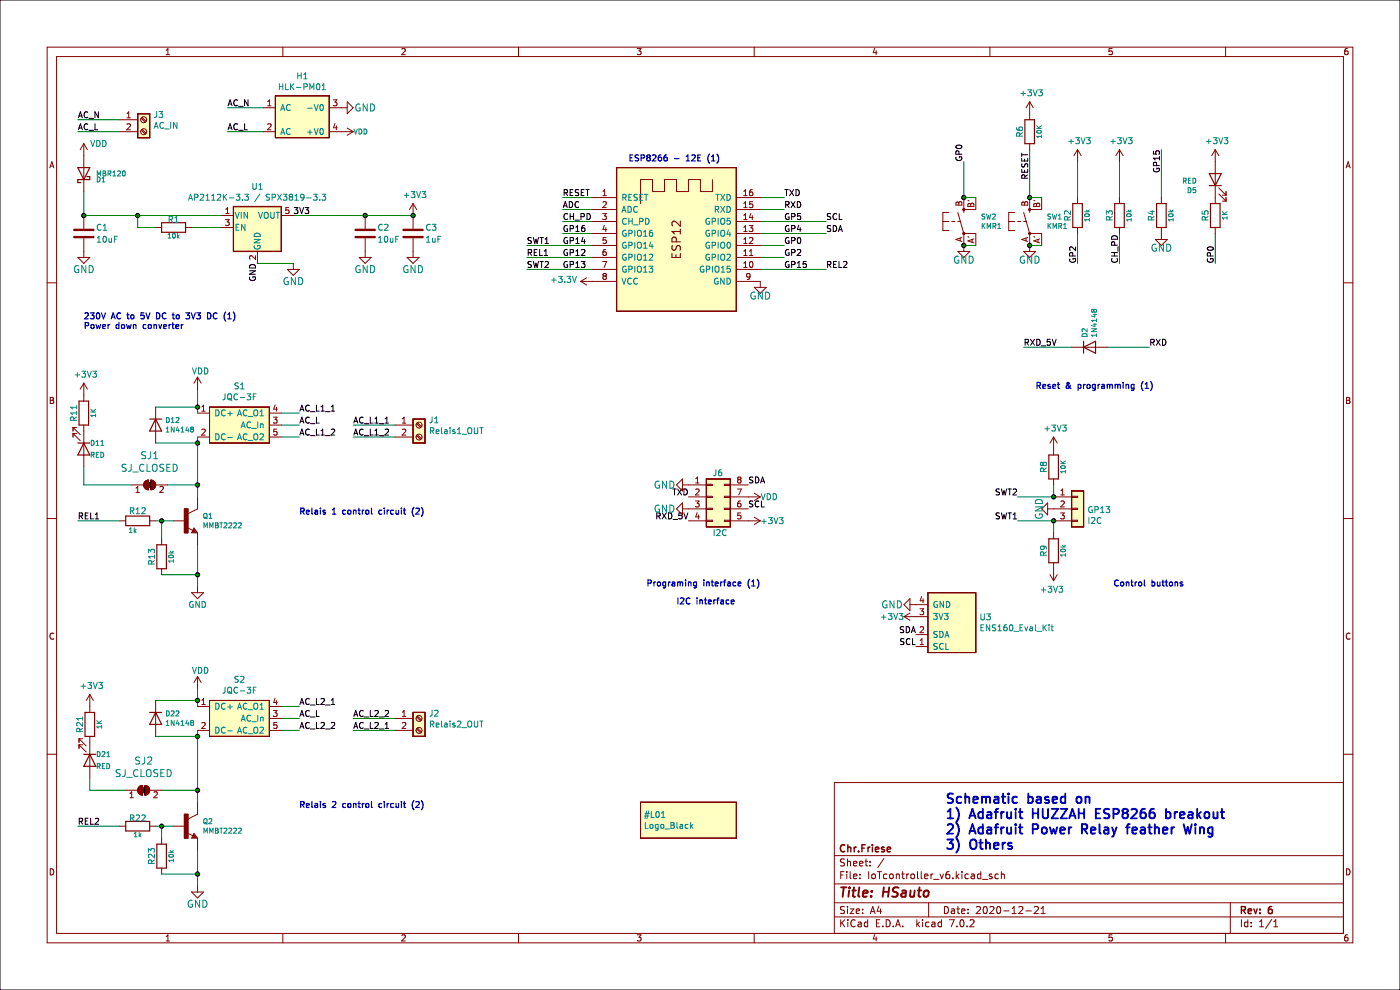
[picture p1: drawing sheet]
EESchema Schematic File Version 4
EELAYER 30 0
EELAYER END
$Descr A4 11693 8268
encoding utf-8
Sheet 1 1
Title "HSauto"
Date "2020-12-21"
Rev "6"
Comp "Chr.Friese"
Comment1 ""
Comment2 ""
Comment3 ""
Comment4 ""
$EndDescr
$Comp
L IoTcontroller_v6-rescue:JQC-3F-JQC-3F S1
U 1 1
P 1850 3300
F 0 "S1" H 2000 3375 50  0000 C CNN
F 1 "JQC-3F" H 2000 3284 50  0000 C CNN
F 2 "IoT:JQC-3F" H 1850 3300 50  0001 C CNN
F 3 "" H 1850 3300 50  0001 C CNN
	1    1850 3300
	1    0    0    -1  
$EndComp
$Comp
L IoTcontroller_v6-rescue:HLK-PM01-JQC-3F H1
U 1 1
P 2500 750
F 0 "H1" H 2525 865 50  0000 C CNN
F 1 "HLK-PM01" H 2525 774 50  0000 C CNN
F 2 "IoT:HLK-PM01" H 2500 750 50  0001 C CNN
F 3 "" H 2500 750 50  0001 C CNN
	1    2500 750 
	1    0    0    -1  
$EndComp
$Comp
L Connector:Screw_Terminal_01x02 J1
U 1 1
P 3500 3550
F 0 "J1" H 3580 3592 50  0000 L CNN
F 1 "Relais1_OUT" H 3580 3501 50  0000 L CNN
F 2 "IoT:PTSA1,5-2-3,5-Z" H 3500 3550 50  0001 C CNN
F 3 "~" H 3500 3550 50  0001 C CNN
	1    3500 3550
	1    0    0    -1  
$EndComp
$Comp
L Connector:Screw_Terminal_01x02 J2
U 1 1
P 3500 6000
F 0 "J2" H 3580 6042 50  0000 L CNN
F 1 "Relais2_OUT" H 3580 5951 50  0000 L CNN
F 2 "IoT:PTSA1,5-2-3,5-Z" H 3500 6000 50  0001 C CNN
F 3 "~" H 3500 6000 50  0001 C CNN
	1    3500 6000
	1    0    0    -1  
$EndComp
$Comp
L IoTcontroller_v6-rescue:AP2127K-3.3-Regulator_Linear U1
U 1 1
P 2150 1900
F 0 "U1" H 2150 2242 50  0000 C CNN
F 1 "AP2112K-3.3 / SPX3819-3.3" H 2150 2151 50  0000 C CNN
F 2 "Package_TO_SOT_SMD:SOT-23-5" H 2150 2225 50  0001 C CNN
F 3 "" H 2150 2000 50  0001 C CNN
	1    2150 1900
	1    0    0    -1  
$EndComp
Text Label 2150 2200 3    50   ~ 0
GND
Text Label 2450 1800 0    50   ~ 0
3V3
$Comp
L IoTcontroller_v6-rescue:ESP8266-12E X1
U 1 1
P 5650 2000
F 0 "X1" H 5650 2000 50  0001 C CNN
F 1 "ESP-12" H 5650 2000 50  0001 C CNN
F 2 "YAMM_IoT:ESP-12" H 5650 2000 50  0001 C CNN
F 3 "" H 5650 2000 50  0001 C CNN
	1    5650 2000
	1    0    0    -1  
$EndComp
Text Label 6550 1650 0    50   ~ 0
TXD
Text Label 6550 1750 0    50   ~ 0
RXD
Text Label 6550 1950 0    50   ~ 0
GP4
Text Label 6550 1850 0    50   ~ 0
GP5
Text Label 6550 2050 0    50   ~ 0
GP0
Text Label 6550 2150 0    50   ~ 0
GP2
Text Label 6550 2250 0    50   ~ 0
GP15
Wire Wire Line
	6350 1750 6550 1750
Wire Wire Line
	6350 2050 6550 2050
Wire Wire Line
	6350 2150 6550 2150
Wire Wire Line
	6550 1650 6350 1650
$Comp
L power:GND #GND0101
U 1 1
P 6350 2350
F 0 "#GND0101" H 6350 2350 50  0001 C CNN
F 1 "GND" H 6350 2229 59  0000 C CNN
F 2 "" H 6350 2350 50  0001 C CNN
F 3 "" H 6350 2350 50  0001 C CNN
	1    6350 2350
	1    0    0    -1  
$EndComp
Text Label 4700 1650 0    50   ~ 0
RESET
Text Label 4700 1750 0    50   ~ 0
ADC
Text Label 4700 1850 0    50   ~ 0
CH_PD
Text Label 4700 1950 0    50   ~ 0
GP16
Text Label 4700 2050 0    50   ~ 0
GP14
Text Label 4700 2150 0    50   ~ 0
GP12
Text Label 4700 2250 0    50   ~ 0
GP13
$Comp
L power:+3.3V #PWR0101
U 1 1
P 4950 2350
F 0 "#PWR0101" H 4950 2200 50  0001 C CNN
F 1 "+3.3V" V 4965 2478 50  0000 L CNN
F 2 "" H 4950 2350 50  0001 C CNN
F 3 "" H 4950 2350 50  0001 C CNN
	1    4950 2350
	0    -1   -1   0   
$EndComp
Wire Wire Line
	4950 1650 4700 1650
Wire Wire Line
	4700 1750 4950 1750
Wire Wire Line
	4950 1850 4700 1850
$Comp
L power:GND #GND0102
U 1 1
P 2450 2200
F 0 "#GND0102" H 2450 2200 50  0001 C CNN
F 1 "GND" H 2450 2050 59  0000 C CNN
F 2 "" H 2450 2200 50  0001 C CNN
F 3 "" H 2450 2200 50  0001 C CNN
	1    2450 2200
	1    0    0    -1  
$EndComp
Wire Wire Line
	2150 2200 2450 2200
$Comp
L Device:D_Schottky D1
U 1 1
P 700 1450
F 0 "D1" V 650 1350 42  0000 R CNN
F 1 "MBR120" V 700 1350 42  0000 R CNN
F 2 "Diode_SMD:D_SOD-123" H 700 1450 50  0001 C CNN
F 3 "~" H 700 1450 50  0001 C CNN
	1    700  1450
	0    -1   -1   0   
$EndComp
$Comp
L power:VDD #U0101
U 1 1
P 700 1300
F 0 "#U0101" H 750 1350 50  0001 C CNN
F 1 "VDD" H 750 1400 50  0000 L CNN
F 2 "" H 700 1300 50  0001 C CNN
F 3 "" H 700 1300 50  0001 C CNN
	1    700  1300
	1    0    0    -1  
$EndComp
$Comp
L Device:C C1
U 1 1
P 700 1950
F 0 "C1" H 800 2000 50  0000 L CNN
F 1 "10uF" H 800 1900 50  0000 L CNN
F 2 "Capacitor_SMD:C_0805_2012Metric" H 700 1950 50  0001 C CNN
F 3 "~" H 700 1950 50  0001 C CNN
	1    700  1950
	1    0    0    -1  
$EndComp
$Comp
L Device:C C2
U 1 1
P 3050 1950
F 0 "C2" H 3150 2000 50  0000 L CNN
F 1 "10uF" H 3150 1900 50  0000 L CNN
F 2 "Capacitor_SMD:C_0805_2012Metric" H 3050 1950 50  0001 C CNN
F 3 "~" H 3050 1950 50  0001 C CNN
	1    3050 1950
	1    0    0    -1  
$EndComp
$Comp
L power:GND #GND0103
U 1 1
P 3050 2100
F 0 "#GND0103" H 3050 2100 50  0001 C CNN
F 1 "GND" H 3050 1950 59  0000 C CNN
F 2 "" H 3050 2100 50  0001 C CNN
F 3 "" H 3050 2100 50  0001 C CNN
	1    3050 2100
	1    0    0    -1  
$EndComp
$Comp
L power:GND #GND0104
U 1 1
P 700 2100
F 0 "#GND0104" H 700 2100 50  0001 C CNN
F 1 "GND" H 700 1950 59  0000 C CNN
F 2 "" H 700 2100 50  0001 C CNN
F 3 "" H 700 2100 50  0001 C CNN
	1    700  2100
	1    0    0    -1  
$EndComp
Wire Wire Line
	700  1600 700  1800
$Comp
L Device:R R1
U 1 1
P 1450 1900
F 0 "R1" V 1550 1900 50  0000 C BNN
F 1 "10k" V 1350 1900 40  0000 C TNB
F 2 "Resistor_SMD:R_0805_2012Metric" H 1450 1900 50  0001 C CNN
F 3 "~" H 1450 1900 50  0001 C CNN
	1    1450 1900
	0    -1   -1   0   
$EndComp
Wire Wire Line
	1600 1900 1850 1900
$Comp
L Connector:Screw_Terminal_01x02 J3
U 1 1
P 1200 1000
F 0 "J3" H 1280 1042 50  0000 L CNN
F 1 "AC_IN" H 1280 951 50  0000 L CNN
F 2 "IoT:PTSA1,5-2-3,5-Z" H 1200 1000 50  0001 C CNN
F 3 "~" H 1200 1000 50  0001 C CNN
	1    1200 1000
	1    0    0    -1  
$EndComp
Text Label 650  1100 0    50   ~ 0
AC_L
Text Label 650  1000 0    50   ~ 0
AC_N
Text Label 2950 3550 0    50   ~ 0
AC_L1_1
Text Label 2950 3650 0    50   ~ 0
AC_L1_2
Text Label 2950 6100 0    50   ~ 0
AC_L2_1
Text Label 2950 6000 0    50   ~ 0
AC_L2_2
Wire Wire Line
	650  1100 1000 1100
Wire Wire Line
	650  1000 1000 1000
Wire Wire Line
	3300 3650 2950 3650
Wire Wire Line
	3300 3550 2950 3550
Wire Wire Line
	2950 6100 3300 6100
Wire Wire Line
	2950 6000 3300 6000
$Comp
L power:GND #GND0105
U 1 1
P 1650 4900
F 0 "#GND0105" H 1650 4900 50  0001 C CNN
F 1 "GND" H 1650 4750 50  0000 C CNN
F 2 "" H 1650 4900 50  0001 C CNN
F 3 "" H 1650 4900 50  0001 C CNN
	1    1650 4900
	1    0    0    -1  
$EndComp
$Comp
L power:GND #GND0106
U 1 1
P 1650 7400
F 0 "#GND0106" H 1650 7400 50  0001 C CNN
F 1 "GND" H 1650 7250 59  0000 C CNN
F 2 "" H 1650 7400 50  0001 C CNN
F 3 "" H 1650 7400 50  0001 C CNN
	1    1650 7400
	1    0    0    -1  
$EndComp
Text Label 2500 3550 0    50   ~ 0
AC_L
Text Label 2500 3450 0    50   ~ 0
AC_L1_1
Text Label 2500 3650 0    50   ~ 0
AC_L1_2
Text Label 2500 6000 0    50   ~ 0
AC_L
Text Label 2500 5900 0    50   ~ 0
AC_L2_1
Text Label 2500 6100 0    50   ~ 0
AC_L2_2
Wire Wire Line
	2350 5900 2500 5900
Wire Wire Line
	2350 6000 2500 6000
Wire Wire Line
	2350 6100 2500 6100
Wire Wire Line
	2350 3650 2500 3650
Wire Wire Line
	2350 3550 2500 3550
Wire Wire Line
	2350 3450 2500 3450
Text Label 1900 1100 0    50   ~ 0
AC_L
Text Label 1900 900  0    50   ~ 0
AC_N
Wire Wire Line
	1900 900  2200 900 
Wire Wire Line
	1900 1100 2200 1100
$Comp
L Device:R R5
U 1 1
P 10150 1800
F 0 "R5" V 10100 1800 50  0000 C BNN
F 1 "1K" V 10200 1800 40  0000 C TNB
F 2 "Resistor_SMD:R_0805_2012Metric" H 10150 1800 50  0001 C CNN
F 3 "~" H 10150 1800 50  0001 C CNN
	1    10150 1800
	1    0    0    -1  
$EndComp
$Comp
L Device:R R6
U 1 1
P 8600 1100
F 0 "R6" V 8550 1100 50  0000 C BNN
F 1 "10K" V 8650 1100 40  0000 C TNB
F 2 "Resistor_SMD:R_0805_2012Metric" H 8600 1100 50  0001 C CNN
F 3 "~" H 8600 1100 50  0001 C CNN
	1    8600 1100
	1    0    0    -1  
$EndComp
$Comp
L Device:R R2
U 1 1
P 9000 1800
F 0 "R2" V 8950 1800 50  0000 C BNN
F 1 "10k" V 9050 1800 40  0000 C TNB
F 2 "Resistor_SMD:R_0805_2012Metric" H 9000 1800 50  0001 C CNN
F 3 "~" H 9000 1800 50  0001 C CNN
	1    9000 1800
	1    0    0    -1  
$EndComp
$Comp
L Device:R R3
U 1 1
P 9350 1800
F 0 "R3" V 9300 1800 50  0000 C BNN
F 1 "10k" V 9400 1800 40  0000 C TNB
F 2 "Resistor_SMD:R_0805_2012Metric" H 9350 1800 50  0001 C CNN
F 3 "~" H 9350 1800 50  0001 C CNN
	1    9350 1800
	1    0    0    -1  
$EndComp
$Comp
L Device:R R4
U 1 1
P 9700 1800
F 0 "R4" V 9650 1800 50  0000 C BNN
F 1 "10k" V 9750 1800 40  0000 C TNB
F 2 "Resistor_SMD:R_0805_2012Metric" H 9700 1800 50  0001 C CNN
F 3 "~" H 9700 1800 50  0001 C CNN
	1    9700 1800
	1    0    0    -1  
$EndComp
$Comp
L Device:LED D5
U 1 1
P 10150 1500
F 0 "D5" V 10060 1652 42  0000 L CNN
F 1 "RED" V 10139 1652 42  0000 L CNN
F 2 "LED_SMD:LED_0805_2012Metric" H 10150 1500 50  0001 C CNN
F 3 "~" H 10150 1500 50  0001 C CNN
	1    10150 1500
	0    -1   -1   0   
$EndComp
$Comp
L power:+3V3 #PWR0104
U 1 1
P 10150 1350
F 0 "#PWR0104" H 10150 1200 50  0001 C CNN
F 1 "+3V3" H 10165 1523 50  0000 C CNN
F 2 "" H 10150 1350 50  0001 C CNN
F 3 "" H 10150 1350 50  0001 C CNN
	1    10150 1350
	1    0    0    -1  
$EndComp
$Comp
L power:+3V3 #PWR0105
U 1 1
P 9350 1350
F 0 "#PWR0105" H 9350 1200 50  0001 C CNN
F 1 "+3V3" H 9365 1523 50  0000 C CNN
F 2 "" H 9350 1350 50  0001 C CNN
F 3 "" H 9350 1350 50  0001 C CNN
	1    9350 1350
	1    0    0    -1  
$EndComp
$Comp
L power:+3V3 #PWR0106
U 1 1
P 9000 1350
F 0 "#PWR0106" H 9000 1200 50  0001 C CNN
F 1 "+3V3" H 9015 1523 50  0000 C CNN
F 2 "" H 9000 1350 50  0001 C CNN
F 3 "" H 9000 1350 50  0001 C CNN
	1    9000 1350
	1    0    0    -1  
$EndComp
$Comp
L power:+3V3 #PWR0107
U 1 1
P 8600 950
F 0 "#PWR0107" H 8600 800 50  0001 C CNN
F 1 "+3V3" H 8615 1123 50  0000 C CNN
F 2 "" H 8600 950 50  0001 C CNN
F 3 "" H 8600 950 50  0001 C CNN
	1    8600 950 
	1    0    0    -1  
$EndComp
$Comp
L power:GND #GND0107
U 1 1
P 9700 1950
F 0 "#GND0107" H 9700 1950 50  0001 C CNN
F 1 "GND" H 9700 1829 59  0000 C CNN
F 2 "" H 9700 1950 50  0001 C CNN
F 3 "" H 9700 1950 50  0001 C CNN
	1    9700 1950
	1    0    0    -1  
$EndComp
Text Label 9700 1250 3    50   ~ 0
GP15
Text Label 10150 2200 1    50   ~ 0
GP0
$Comp
L power:GND #GND0108
U 1 1
P 8600 2050
F 0 "#GND0108" H 8600 2050 50  0001 C CNN
F 1 "GND" H 8600 1929 59  0000 C CNN
F 2 "" H 8600 2050 50  0001 C CNN
F 3 "" H 8600 2050 50  0001 C CNN
	1    8600 2050
	1    0    0    -1  
$EndComp
Text Label 9000 2200 1    50   ~ 0
GP2
Text Label 9350 2200 1    50   ~ 0
CH_PD
Wire Wire Line
	9000 1350 9000 1650
Wire Wire Line
	9350 1350 9350 1650
Wire Wire Line
	9700 1250 9700 1650
$Comp
L IoTcontroller_v6-rescue:SWITCH_TACT_SMT4.6X2.8-Adafruit_HUZZAH_ESP8266_Basic_Breakout-eagle-import SW1
U 1 1
P 8600 1850
F 0 "SW1" V 8640 1709 42  0000 R CNN
F 1 "KMR1" V 8561 1709 42  0000 R CNN
F 2 "IoT:BTN_KMR2_4.6X2.8" H 8600 1850 50  0001 L CNN
F 3 "" H 8600 1850 50  0001 C CNN
	1    8600 1850
	0    -1   -1   0   
$EndComp
Wire Wire Line
	8600 2050 8700 2050
Text Label 5750 4150 2    50   ~ 0
TXD
Text Label 5750 4350 2    50   ~ 0
RXD_5V
$Comp
L power:VDD #U0102
U 1 1
P 6250 4150
F 0 "#U0102" H 6300 4200 50  0001 C CNN
F 1 "VDD" V 6250 4250 50  0000 L CNN
F 2 "" H 6250 4150 50  0001 C CNN
F 3 "" H 6250 4150 50  0001 C CNN
	1    6250 4150
	0    1    1    0   
$EndComp
$Comp
L power:GND #GND0109
U 1 1
P 5750 4050
F 0 "#GND0109" H 5750 4050 50  0001 C CNN
F 1 "GND" V 5750 3850 59  0000 C CNN
F 2 "" H 5750 4050 50  0001 C CNN
F 3 "" H 5750 4050 50  0001 C CNN
	1    5750 4050
	0    1    1    0   
$EndComp
Text Label 650  4350 0    50   ~ 0
REL1
Text Label 650  6900 0    50   ~ 0
REL2
$Comp
L Device:D D12
U 1 1
P 1300 3550
F 0 "D12" V 1260 3628 42  0000 L CNN
F 1 "1N4148" V 1339 3628 42  0000 L CNN
F 2 "Diode_SMD:D_SOD-323" H 1300 3550 50  0001 C CNN
F 3 "~" H 1300 3550 50  0001 C CNN
	1    1300 3550
	0    1    1    0   
$EndComp
$Comp
L Device:D D22
U 1 1
P 1300 6000
F 0 "D22" V 1260 6078 42  0000 L CNN
F 1 "1N4148" V 1339 6078 42  0000 L CNN
F 2 "Diode_SMD:D_SOD-323" H 1300 6000 50  0001 C CNN
F 3 "~" H 1300 6000 50  0001 C CNN
	1    1300 6000
	0    1    1    0   
$EndComp
$Comp
L IoTcontroller_v6-rescue:TRANSISTOR_NPN-Adafruit_PowerRelay_Wing-eagle-import Q2
U 1 1
P 1650 6900
F 0 "Q2" H 1691 6940 42  0000 L CNN
F 1 "MMBT2222" H 1691 6861 42  0000 L CNN
F 2 "IoT:SOT23-R" H 1650 6900 50  0001 C CNN
F 3 "" H 1650 6900 50  0001 C CNN
	1    1650 6900
	1    0    0    -1  
$EndComp
$Comp
L IoTcontroller_v6-rescue:TRANSISTOR_NPN-Adafruit_PowerRelay_Wing-eagle-import Q1
U 1 1
P 1650 4350
F 0 "Q1" H 1691 4390 42  0000 L CNN
F 1 "MMBT2222" H 1691 4311 42  0000 L CNN
F 2 "IoT:SOT23-R" H 1650 4350 50  0001 C CNN
F 3 "" H 1650 4350 50  0001 C CNN
	1    1650 4350
	1    0    0    -1  
$EndComp
$Comp
L Device:R R22
U 1 1
P 1150 6900
F 0 "R22" V 1250 6900 50  0000 C BNN
F 1 "1k" V 1050 6900 40  0000 C TNB
F 2 "Resistor_SMD:R_0805_2012Metric" H 1150 6900 50  0001 C CNN
F 3 "~" H 1150 6900 50  0001 C CNN
	1    1150 6900
	0    -1   -1   0   
$EndComp
$Comp
L Device:R R12
U 1 1
P 1150 4350
F 0 "R12" V 1200 4350 50  0000 C TNN
F 1 "1k" V 1100 4350 40  0000 L BNB
F 2 "Resistor_SMD:R_0805_2012Metric" H 1150 4350 50  0001 C CNN
F 3 "~" H 1150 4350 50  0001 C CNN
	1    1150 4350
	0    -1   -1   0   
$EndComp
$Comp
L Device:R R13
U 1 1
P 1350 4650
F 0 "R13" V 1300 4650 50  0000 C BNN
F 1 "10k" V 1400 4650 40  0000 C TNB
F 2 "Resistor_SMD:R_0805_2012Metric" H 1350 4650 50  0001 C CNN
F 3 "~" H 1350 4650 50  0001 C CNN
	1    1350 4650
	1    0    0    -1  
$EndComp
$Comp
L Device:R R23
U 1 1
P 1350 7150
F 0 "R23" V 1300 7150 50  0000 C BNN
F 1 "10k" V 1400 7150 40  0000 C TNB
F 2 "Resistor_SMD:R_0805_2012Metric" H 1350 7150 50  0001 C CNN
F 3 "~" H 1350 7150 50  0001 C CNN
	1    1350 7150
	1    0    0    -1  
$EndComp
Wire Wire Line
	1350 6900 1350 7000
Wire Wire Line
	1350 6900 1450 6900
Wire Wire Line
	1350 7300 1650 7300
Wire Wire Line
	1650 7400 1650 7300
Wire Wire Line
	1650 6150 1300 6150
Wire Wire Line
	1650 5750 1650 5850
Wire Wire Line
	1650 5850 1300 5850
Wire Wire Line
	1350 4800 1650 4800
Wire Wire Line
	1650 4900 1650 4800
Wire Wire Line
	1350 4500 1350 4350
Wire Wire Line
	1300 3700 1650 3700
Wire Wire Line
	1300 3400 1650 3400
Wire Wire Line
	1650 3250 1650 3400
Text Label 6250 4050 0    50   ~ 0
SDA
Text Label 6250 4250 0    50   ~ 0
SCL
$Comp
L power:GND #GND0110
U 1 1
P 5750 4250
F 0 "#GND0110" H 5750 4250 50  0001 C CNN
F 1 "GND" V 5750 4050 59  0000 C CNN
F 2 "" H 5750 4250 50  0001 C CNN
F 3 "" H 5750 4250 50  0001 C CNN
	1    5750 4250
	0    1    1    0   
$EndComp
$Comp
L power:+3V3 #PWR0110
U 1 1
P 6250 4350
F 0 "#PWR0110" H 6250 4200 50  0001 C CNN
F 1 "+3V3" V 6250 4550 50  0000 C CNN
F 2 "" H 6250 4350 50  0001 C CNN
F 3 "" H 6250 4350 50  0001 C CNN
	1    6250 4350
	0    1    1    0   
$EndComp
$Comp
L power:GND #GND0111
U 1 1
P 8050 2050
F 0 "#GND0111" H 8050 2050 50  0001 C CNN
F 1 "GND" H 8050 1929 59  0000 C CNN
F 2 "" H 8050 2050 50  0001 C CNN
F 3 "" H 8050 2050 50  0001 C CNN
	1    8050 2050
	1    0    0    -1  
$EndComp
$Comp
L IoTcontroller_v6-rescue:SWITCH_TACT_SMT4.6X2.8-Adafruit_HUZZAH_ESP8266_Basic_Breakout-eagle-import SW2
U 1 1
P 8050 1850
F 0 "SW2" V 8090 1709 42  0000 R CNN
F 1 "KMR1" V 8011 1709 42  0000 R CNN
F 2 "IoT:BTN_KMR2_4.6X2.8" H 8050 1850 50  0001 C CNN
F 3 "" H 8050 1850 50  0001 C CNN
	1    8050 1850
	0    -1   -1   0   
$EndComp
Wire Wire Line
	8050 2050 8150 2050
Wire Wire Line
	8050 1650 8150 1650
Wire Wire Line
	8600 1650 8700 1650
Text Label 8050 1350 1    50   ~ 0
GP0
Wire Wire Line
	8050 1650 8050 1350
Text Label 6900 1850 0    50   ~ 0
SCL
Text Label 6900 1950 0    50   ~ 0
SDA
Wire Wire Line
	6350 1850 6900 1850
Text Label 8500 4350 2    50   ~ 0
SWT1
$Comp
L IoTcontroller_v6-rescue:JQC-3F-JQC-3F S2
U 1 1
P 1850 5750
F 0 "S2" H 2000 5825 50  0000 C CNN
F 1 "JQC-3F" H 2000 5734 50  0000 C CNN
F 2 "IoT:JQC-3F" H 1850 5750 50  0001 C CNN
F 3 "" H 1850 5750 50  0001 C CNN
	1    1850 5750
	1    0    0    -1  
$EndComp
Text Label 8600 1500 1    50   ~ 0
RESET
Wire Wire Line
	8600 1250 8600 1650
Text Label 8550 2900 0    50   ~ 0
RXD_5V
Text Label 9600 2900 0    50   ~ 0
RXD
$Comp
L Device:D D2
U 1 1
P 9100 2900
F 0 "D2" V 9060 2978 42  0000 L CNN
F 1 "1N4148" V 9139 2978 42  0000 L CNN
F 2 "Diode_SMD:D_SOD-323" H 9100 2900 50  0001 C CNN
F 3 "~" H 9100 2900 50  0001 C CNN
	1    9100 2900
	1    0    0    -1  
$EndComp
Wire Wire Line
	8550 2900 8950 2900
Wire Wire Line
	9250 2900 9600 2900
Text Notes 2500 4300 0    50   ~ 10
Relais 1 control circuit (2)\n
Text Notes 2500 6750 0    50   ~ 10
Relais 2 control circuit (2)
Text Notes 700  2750 0    50   ~ 10
230V AC to 5V DC to 3V3 DC (1)\nPower down converter\n
Text Notes 5250 1350 0    50   ~ 10
ESP8266 - 12E (1)
Text Notes 5400 4900 0    50   ~ 10
Programing interface (1)
Text Notes 5650 5050 0    50   ~ 10
I2C interface
Text Notes 9300 4900 0    50   ~ 10
Control buttons
Text Notes 8650 3250 0    50   ~ 10
Reset & programming (1)\n
Text Notes 7900 7100 0    79   ~ 16
Schematic based on\n1) Adafruit HUZZAH ESP8266 breakout\n2) Adafruit Power Relay feather Wing\n3) Others
Text Label 6900 2250 0    50   ~ 0
REL2
Text Label 4400 2150 0    50   ~ 0
REL1
Text Label 4400 2050 0    50   ~ 0
SWT1
Wire Wire Line
	4400 2150 4950 2150
Wire Wire Line
	4400 2250 4950 2250
Wire Wire Line
	4400 2050 4950 2050
$Comp
L Device:R R21
U 1 1
P 750 6050
F 0 "R21" V 700 6050 50  0000 C BNN
F 1 "1K" V 800 6050 40  0000 C TNB
F 2 "Resistor_SMD:R_0805_2012Metric" H 750 6050 50  0001 C CNN
F 3 "~" H 750 6050 50  0001 C CNN
	1    750  6050
	1    0    0    -1  
$EndComp
$Comp
L Device:LED D21
U 1 1
P 750 6350
F 0 "D21" V 700 6400 42  0000 L CNN
F 1 "RED" V 800 6400 42  0000 L CNN
F 2 "LED_SMD:LED_0805_2012Metric" H 750 6350 50  0001 C CNN
F 3 "~" H 750 6350 50  0001 C CNN
	1    750  6350
	0    -1   -1   0   
$EndComp
$Comp
L power:+3V3 #PWR0116
U 1 1
P 750 5900
F 0 "#PWR0116" H 750 5750 50  0001 C CNN
F 1 "+3V3" H 765 6073 50  0000 C CNN
F 2 "" H 750 5900 50  0001 C CNN
F 3 "" H 750 5900 50  0001 C CNN
	1    750  5900
	1    0    0    -1  
$EndComp
Wire Wire Line
	750  6500 750  6600
$Comp
L Jumper:SolderJumper_2_Bridged SJ2
U 1 1
P 1200 6600
F 0 "SJ2" H 1200 6846 59  0000 C CNN
F 1 "SJ_CLOSED" H 1200 6741 59  0000 C CNN
F 2 "Jumper:SolderJumper-2_P1.3mm_Bridged_RoundedPad1.0x1.5mm" H 1200 6600 50  0001 C CNN
F 3 "" H 1200 6600 50  0001 C CNN
	1    1200 6600
	1    0    0    -1  
$EndComp
Wire Wire Line
	1650 3650 1650 3700
$Comp
L Jumper:SolderJumper_2_Bridged SJ1
U 1 1
P 1250 4050
F 0 "SJ1" H 1250 4296 59  0000 C CNN
F 1 "SJ_CLOSED" H 1250 4191 59  0000 C CNN
F 2 "Jumper:SolderJumper-2_P1.3mm_Bridged_RoundedPad1.0x1.5mm" H 1250 4050 50  0001 C CNN
F 3 "" H 1250 4050 50  0001 C CNN
	1    1250 4050
	1    0    0    -1  
$EndComp
Wire Wire Line
	1400 4050 1650 4050
Connection ~ 1650 4050
Wire Wire Line
	1650 4050 1650 4150
Wire Wire Line
	750  6600 1050 6600
Wire Wire Line
	1650 6100 1650 6150
Wire Wire Line
	1350 6600 1650 6600
Connection ~ 1650 6600
Wire Wire Line
	1650 6600 1650 6700
$Comp
L power:GND #GND0112
U 1 1
P 8800 4250
F 0 "#GND0112" H 8800 4250 50  0001 C CNN
F 1 "GND" H 8800 4129 59  0000 C CNN
F 2 "" H 8800 4250 50  0001 C CNN
F 3 "" H 8800 4250 50  0001 C CNN
	1    8800 4250
	0    1    1    0   
$EndComp
$Comp
L Connector_Generic:Conn_01x03 GP13
U 1 1
P 9000 4250
F 0 "GP13" H 9080 4242 50  0000 L CNN
F 1 "I2C" H 9080 4151 50  0000 L CNN
F 2 "Connector_PinHeader_2.54mm:PinHeader_1x03_P2.54mm_Vertical" H 9000 4250 50  0001 C CNN
F 3 "~" H 9000 4250 50  0001 C CNN
	1    9000 4250
	1    0    0    -1  
$EndComp
$Comp
L Connector_Generic:Conn_02x04_Counter_Clockwise J6
U 1 1
P 5950 4150
F 0 "J6" H 5950 4350 50  0000 L CNN
F 1 "I2C" H 5950 3850 50  0000 L CNN
F 2 "Connector_PinHeader_2.54mm:PinHeader_2x04_P2.54mm_Vertical" H 5950 4150 50  0001 C CNN
F 3 "~" H 5950 4150 50  0001 C CNN
	1    5950 4150
	1    0    0    -1  
$EndComp
$Comp
L Device:R R8
U 1 1
P 8800 3900
F 0 "R8" V 8750 3900 50  0000 C BNN
F 1 "10K" V 8850 3900 40  0000 C TNB
F 2 "Resistor_SMD:R_0805_2012Metric" H 8800 3900 50  0001 C CNN
F 3 "~" H 8800 3900 50  0001 C CNN
	1    8800 3900
	1    0    0    -1  
$EndComp
$Comp
L Device:R R9
U 1 1
P 8800 4600
F 0 "R9" V 8750 4600 50  0000 C BNN
F 1 "10k" V 8850 4600 40  0000 C TNB
F 2 "Resistor_SMD:R_0805_2012Metric" H 8800 4600 50  0001 C CNN
F 3 "~" H 8800 4600 50  0001 C CNN
	1    8800 4600
	1    0    0    -1  
$EndComp
$Comp
L power:+3V3 #PWR0112
U 1 1
P 8800 3750
F 0 "#PWR0112" H 8800 3600 50  0001 C CNN
F 1 "+3V3" H 8815 3923 50  0000 C CNN
F 2 "" H 8800 3750 50  0001 C CNN
F 3 "" H 8800 3750 50  0001 C CNN
	1    8800 3750
	1    0    0    -1  
$EndComp
$Comp
L power:+3V3 #PWR0113
U 1 1
P 8800 4750
F 0 "#PWR0113" H 8800 4600 50  0001 C CNN
F 1 "+3V3" H 8815 4923 50  0000 C CNN
F 2 "" H 8800 4750 50  0001 C CNN
F 3 "" H 8800 4750 50  0001 C CNN
	1    8800 4750
	-1   0    0    1   
$EndComp
Wire Wire Line
	8800 4050 8800 4150
Connection ~ 8800 4150
Wire Wire Line
	8800 4450 8800 4350
Wire Wire Line
	4950 1950 4700 1950
$Comp
L IoTcontroller_v6-rescue:Logo_Black-IoTcontroller_v4-cache #L01
U 1 1
P 5350 6850
F 0 "#L01" H 5375 6896 50  0000 L CNN
F 1 "Logo_Black" H 5375 6805 50  0000 L CNN
F 2 "IoT:Logo_black" H 5350 6950 50  0001 C CNN
F 3 "" H 5350 6950 50  0001 C CNN
	1    5350 6850
	1    0    0    -1  
$EndComp
$Comp
L Device:C C3
U 1 1
P 3450 1950
F 0 "C3" H 3550 2000 50  0000 L CNN
F 1 "1uF" H 3550 1900 50  0000 L CNN
F 2 "Capacitor_SMD:C_0805_2012Metric" H 3450 1950 50  0001 C CNN
F 3 "~" H 3450 1950 50  0001 C CNN
	1    3450 1950
	1    0    0    -1  
$EndComp
$Comp
L power:GND #GND0113
U 1 1
P 3450 2100
F 0 "#GND0113" H 3450 2100 50  0001 C CNN
F 1 "GND" H 3450 1950 59  0000 C CNN
F 2 "" H 3450 2100 50  0001 C CNN
F 3 "" H 3450 2100 50  0001 C CNN
	1    3450 2100
	1    0    0    -1  
$EndComp
$Comp
L power:+3V3 #PWR0102
U 1 1
P 3450 1800
F 0 "#PWR0102" H 3450 1650 50  0001 C CNN
F 1 "+3V3" H 3465 1973 50  0000 C CNN
F 2 "" H 3450 1800 50  0001 C CNN
F 3 "" H 3450 1800 50  0001 C CNN
	1    3450 1800
	1    0    0    -1  
$EndComp
Wire Wire Line
	6350 1950 6900 1950
Wire Wire Line
	1350 6900 1300 6900
Connection ~ 1350 6900
Wire Wire Line
	1300 4350 1350 4350
Connection ~ 1350 4350
Wire Wire Line
	1350 4350 1450 4350
Text Label 4400 2250 0    50   ~ 0
SWT2
Wire Wire Line
	6350 2250 6900 2250
Text Label 8500 4150 2    50   ~ 0
SWT2
Wire Wire Line
	8500 4150 8800 4150
$Comp
L IoTcontroller_v6-rescue:ENS160_Eval_Kit U3
U 1 1
P 7950 5200
F 0 "U3" H 8178 5246 50  0000 L CNN
F 1 "ENS160_Eval_Kit" H 8178 5155 50  0000 L CNN
F 2 "IoTcontroller_v6:eval_kit" H 7950 4700 50  0001 C CNN
F 3 "" H 7950 4700 50  0001 C CNN
	1    7950 5200
	1    0    0    -1  
$EndComp
Wire Wire Line
	2450 1800 3050 1800
Wire Wire Line
	700  1800 1150 1800
Wire Wire Line
	1150 1900 1150 1800
Wire Wire Line
	1300 1900 1150 1900
Connection ~ 1150 1800
Wire Wire Line
	1150 1800 1850 1800
Connection ~ 700  1800
Connection ~ 3050 1800
Wire Wire Line
	3050 1800 3450 1800
Connection ~ 3450 1800
Connection ~ 1650 4800
Wire Wire Line
	1650 4800 1650 4550
Connection ~ 1650 3400
Wire Wire Line
	1650 3400 1650 3450
Connection ~ 1650 3700
Wire Wire Line
	1650 3700 1650 4050
Connection ~ 1650 6150
Wire Wire Line
	1650 6150 1650 6600
Connection ~ 1650 5850
Wire Wire Line
	1650 5850 1650 5900
Connection ~ 1650 7300
Wire Wire Line
	1650 7300 1650 7100
Connection ~ 8050 2050
Connection ~ 8600 2050
Wire Wire Line
	700  4050 1100 4050
Wire Wire Line
	700  3900 700  4050
$Comp
L power:+3V3 #PWR0115
U 1 1
P 700 3300
F 0 "#PWR0115" H 700 3150 50  0001 C CNN
F 1 "+3V3" H 715 3473 50  0000 C CNN
F 2 "" H 700 3300 50  0001 C CNN
F 3 "" H 700 3300 50  0001 C CNN
	1    700  3300
	1    0    0    -1  
$EndComp
$Comp
L Device:LED D11
U 1 1
P 700 3750
F 0 "D11" V 650 3800 42  0000 L CNN
F 1 "RED" V 750 3800 42  0000 L CNN
F 2 "LED_SMD:LED_0805_2012Metric" H 700 3750 50  0001 C CNN
F 3 "~" H 700 3750 50  0001 C CNN
	1    700  3750
	0    -1   -1   0   
$EndComp
$Comp
L Device:R R11
U 1 1
P 700 3450
F 0 "R11" V 650 3450 50  0000 C BNN
F 1 "1K" V 750 3450 40  0000 C TNB
F 2 "Resistor_SMD:R_0805_2012Metric" H 700 3450 50  0001 C CNN
F 3 "~" H 700 3450 50  0001 C CNN
	1    700  3450
	1    0    0    -1  
$EndComp
$Comp
L power:VDD #U0103
U 1 1
P 2850 1100
F 0 "#U0103" H 2900 1150 50  0001 C CNN
F 1 "VDD" V 2850 1200 42  0000 L CNN
F 2 "" H 2850 1100 50  0001 C CNN
F 3 "" H 2850 1100 50  0001 C CNN
	1    2850 1100
	0    1    1    0   
$EndComp
$Comp
L power:GND #GND0114
U 1 1
P 2850 900
F 0 "#GND0114" H 2850 900 50  0001 C CNN
F 1 "GND" V 2850 700 59  0000 C CNN
F 2 "" H 2850 900 50  0001 C CNN
F 3 "" H 2850 900 50  0001 C CNN
	1    2850 900 
	0    -1   -1   0   
$EndComp
$Comp
L power:VDD #U0104
U 1 1
P 1650 3250
F 0 "#U0104" H 1700 3300 50  0001 C CNN
F 1 "VDD" H 1600 3400 50  0000 L CNN
F 2 "" H 1650 3250 50  0001 C CNN
F 3 "" H 1650 3250 50  0001 C CNN
	1    1650 3250
	1    0    0    -1  
$EndComp
$Comp
L power:VDD #U0105
U 1 1
P 1650 5750
F 0 "#U0105" H 1700 5800 50  0001 C CNN
F 1 "VDD" H 1600 5900 50  0000 L CNN
F 2 "" H 1650 5750 50  0001 C CNN
F 3 "" H 1650 5750 50  0001 C CNN
	1    1650 5750
	1    0    0    -1  
$EndComp
Wire Wire Line
	8500 4350 8800 4350
Connection ~ 8800 4350
Text Label 7650 5300 2    50   ~ 0
SDA
Text Label 7650 5400 2    50   ~ 0
SCL
$Comp
L power:GND #GND0115
U 1 1
P 7650 5050
F 0 "#GND0115" H 7650 5050 50  0001 C CNN
F 1 "GND" V 7650 4850 59  0000 C CNN
F 2 "" H 7650 5050 50  0001 C CNN
F 3 "" H 7650 5050 50  0001 C CNN
	1    7650 5050
	0    1    1    0   
$EndComp
$Comp
L power:+3V3 #PWR0103
U 1 1
P 7650 5150
F 0 "#PWR0103" H 7650 5000 50  0001 C CNN
F 1 "+3V3" V 7650 5350 50  0000 C CNN
F 2 "" H 7650 5150 50  0001 C CNN
F 3 "" H 7650 5150 50  0001 C CNN
	1    7650 5150
	0    -1   -1   0   
$EndComp
Wire Wire Line
	650  6900 1000 6900
Wire Wire Line
	650  4350 1000 4350
Wire Wire Line
	10150 1950 10150 2200
Wire Wire Line
	9350 1950 9350 2200
Wire Wire Line
	9000 1950 9000 2200
$EndSCHEMATC
